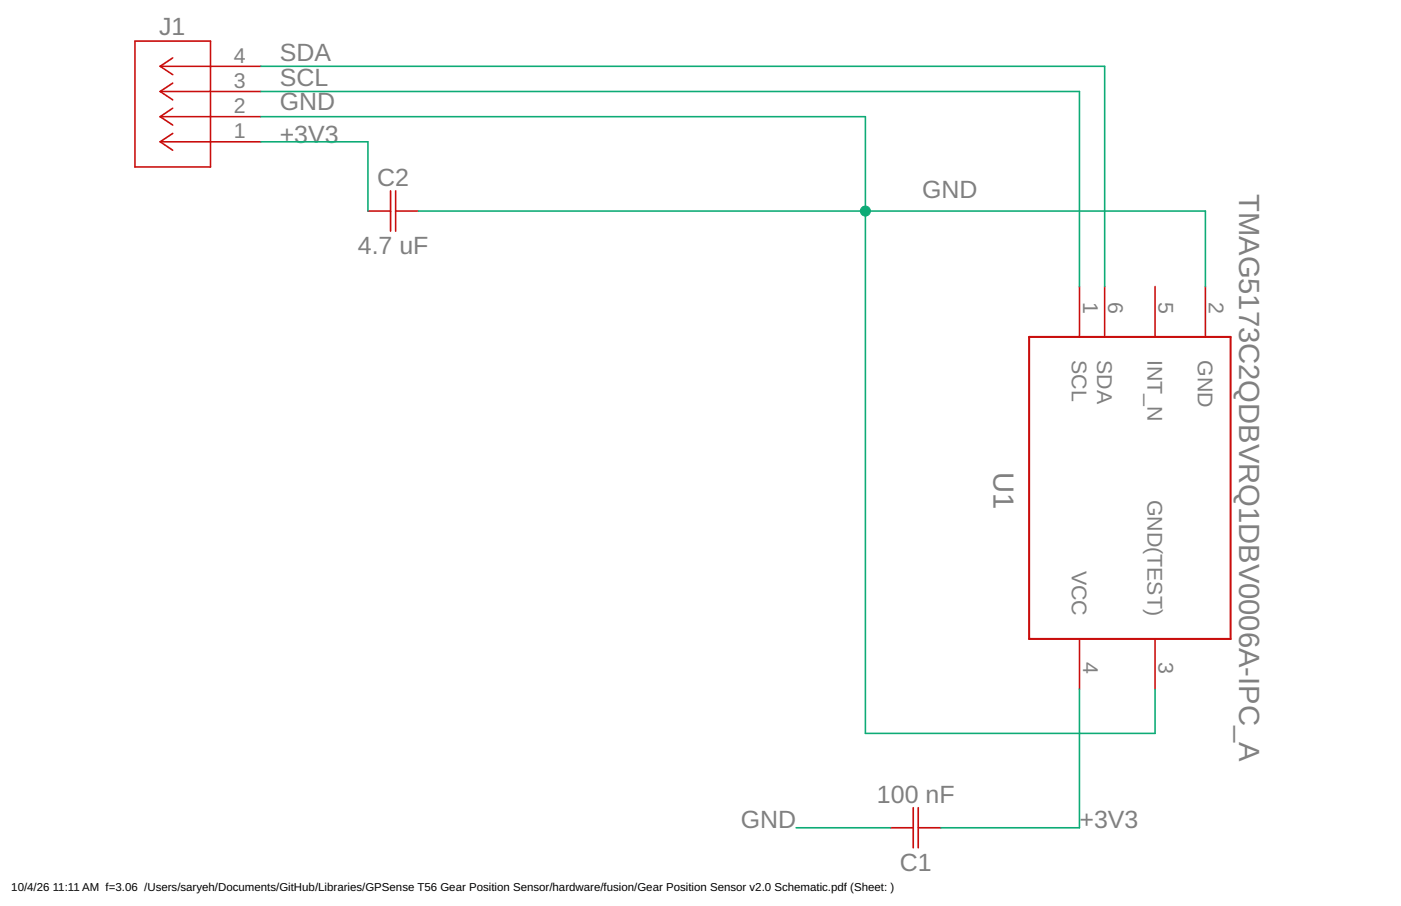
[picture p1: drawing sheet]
<svg xmlns="http://www.w3.org/2000/svg" width="432mm" height="279mm" viewBox="0 0 432 279" stroke-linecap="round" stroke-linejoin="round" font-family="sans-serif">
<g fill="none" stroke="#c90d0c" stroke-width=".49">
<path d="M41.6 12.7h23.3v38.8h-23.3zM53.2 17.9l-3.8 2.5M49.4 36h31M49.4 28.2h31M49.4 20.4h31M49.4 36l3.8 2.6M49.4 28.2l3.8 2.6M49.4 20.4l3.8 2.6M53.2 33.4l-3.8 2.6M53.2 25.6l-3.8 2.6M49.4 43.7h31M49.4 43.7l3.8 2.6"/>
<path d="M53.2 41.1l-3.8 2.6M120.4 58.9v12.4M121.9 58.9v12.4M113.4 65.1h7M121.9 65.1h7M332.7 88.4v15.5M340.5 88.4v15.5M356 88.4v15.5M371.5 88.4v15.5M332.7 197v15.6M356 197v15.6M274.5 255.3h7"/>
<path d="M281.5 249.1v12.4M283 255.3h7M283 249.1v12.4"/>
</g>
<path d="M317.2 103.9h62.1v93.1h-62.1z" fill="none" stroke="#c90d0c" stroke-width=".63"/>
<path d="M80.4 28.2h252.3v60.2M80.4 36h186.3v190.2h89.3v-13.6M80.4 20.4h260.1v68M80.4 43.7h33v21.4M128.9 65.1h242.6v23.3M332.7 212.6v42.7h-42.7M245.4 255.3h29.1" fill="none" stroke="#0dab76" stroke-width=".49"/>
<circle cx="266.7" cy="65.1" r="1.55" fill="#0dab76" stroke="#0dab76" stroke-width=".31"/>
<g font-size="9" fill="#808080">
<text x="381.9" y="59.8" transform="rotate(90 381.9 59.8)">TMAG5173C2QDBVRQ1DBV0006A-IPC_A</text>
<text x="306.2" y="145.7" transform="rotate(90 306.2 145.7)">U1</text>
</g>
<g font-size="7.7" fill="#808080">
<text x="49" y="10.8">J1</text>
<text x="86.2" y="18.8">SDA</text>
<text x="86.2" y="26.6">SCL</text>
<text x="86.2" y="34">GND</text>
<text x="86.2" y="44.2">+3V3</text>
<text x="116.2" y="57.3">C2</text>
<text x="284.2" y="61.2">GND</text>
<text x="110.3" y="78.3">4.7 uF</text>
<text x="270.3" y="247.5">100 nF</text>
<text x="228.3" y="255.3">GND</text>
<text x="332.7" y="255.3">+3V3</text>
<text x="277.3" y="268.5">C1</text>
</g>
<g font-size="6.6" fill="#808080">
<text x="72" y="19.4">4</text>
<text x="72" y="27.1">3</text>
<text x="72" y="34.9">2</text>
<text x="72" y="42.7">1</text>
<text x="333.8" y="93.1" transform="rotate(90 333.8 93.1)">1</text>
<text x="341.6" y="93.1" transform="rotate(90 341.6 93.1)">6</text>
<text x="357.1" y="93.1" transform="rotate(90 357.1 93.1)">5</text>
<text x="372.6" y="93.1" transform="rotate(90 372.6 93.1)">2</text>
<text x="330.4" y="111" transform="rotate(90 330.4 111)">SCL</text>
<text x="338.1" y="111" transform="rotate(90 338.1 111)">SDA</text>
<text x="353.7" y="111" transform="rotate(90 353.7 111)">INT_N</text>
<text x="369.2" y="111" transform="rotate(90 369.2 111)">GND</text>
<text x="353.7" y="154.1" transform="rotate(90 353.7 154.1)">GND(TEST)</text>
<text x="330.4" y="176" transform="rotate(90 330.4 176)">VCC</text>
<text x="333.8" y="204.2" transform="rotate(90 333.8 204.2)">4</text>
<text x="357.1" y="204.2" transform="rotate(90 357.1 204.2)">3</text>
</g>
<g font-size="3.5">
<text x="3.5" y="274.9">10/4/26</text>
<text x="16.3" y="274.9">11:11 AM f=3.06 /Users/saryeh/Documents/GitHub/Libraries/GPSense T56 Gear Position Sensor/hardware/fusion/Gear Position Sensor v2.0 Schematic.pdf (Sheet: )</text>
</g>
</svg>
